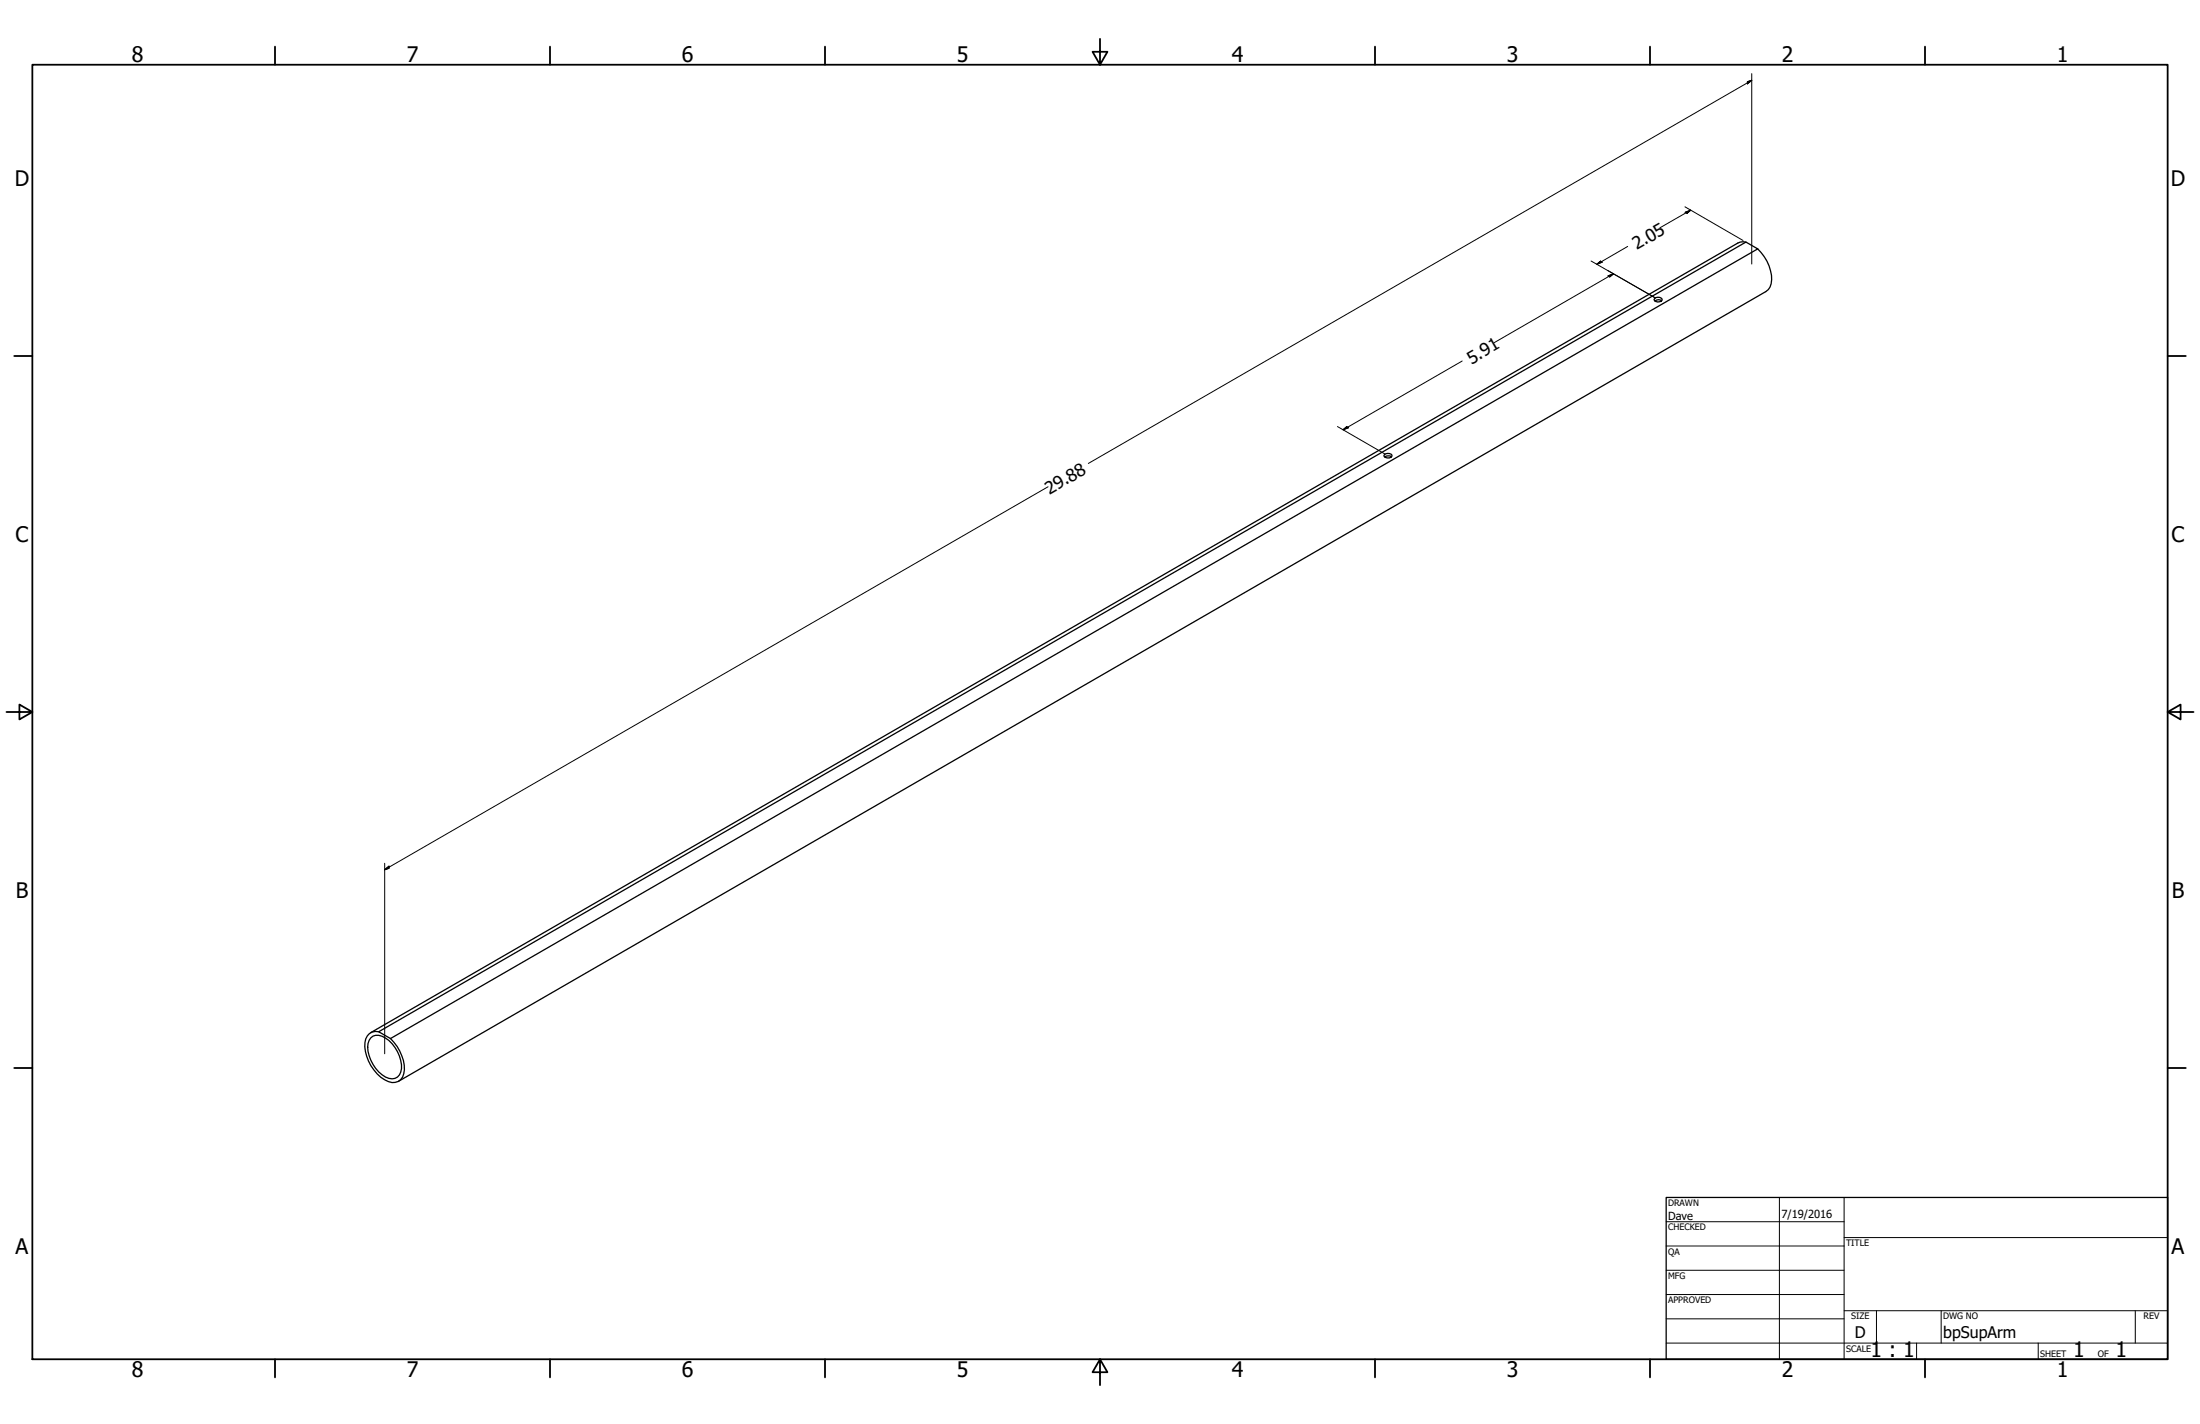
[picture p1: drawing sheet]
<svg xmlns="http://www.w3.org/2000/svg" width="864mm" height="559mm" viewBox="0 0 864 559" stroke-linecap="round" stroke-linejoin="round" font-family="sans-serif">
<!-- layer: Visible (ANSI) -->
<path d="M685.4 95h-2.3l-.9 .4-536.7 309.9M690 97.7a16.1 16.1 0 0 1 5.3 13.6l-.5 1.3-1.6 1.8-536.7 309.9M649.5 117.1a1.63 1.63 0 0 1 1.7-.5 1.63 1.63 0 0 1 1.2 1.3 1.9 1.9 0 0 1-3.1-.4zM652.3 118a2.09 2.09 0 0 0-2.7 .1M543.5 178.4a2.18 2.18 0 0 1 2.9 .2 1.7 1.7 0 0 1-1.5 1.2 1.7 1.7 0 0 1-1.7-1zM546.2 179.3a2.46 2.46 0 0 0-2.7 0M145.5 407.3a4.2 4.2 0 0 1 5.8 .1 14.4 14.4 0 0 1 6.3 12 3.9 3.9 0 0 1-2.1 3.6 3.9 3.9 0 0 1-4.2-.3 14.3 14.3 0 0 1-6.8-13.2zM148.7 404.9l536.7-309.9 4.6 2.7-536.7 309.8zM148.7 404.9a4.3 4.3 0 0 0-5.4 4.2 16.3 16.3 0 0 0 9.2 15.3 4.5 4.5 0 0 0 6.2-4.6 17.4 17.4 0 0 0-5.4-12.3" fill="none" stroke="#000" stroke-width=".51"/>
<!-- layer: Border (ANSI) -->
<g fill="none" stroke="#000" stroke-width=".7">
<path d="M107.9 18.3v7.1M215.9 18.3v7.1M323.8 18.3v7.1M431.8 15.2v10.2l-2.9-5.1h5.8l-2.9 5.1M539.8 18.3v7.1M647.7 18.3v7.1M755.6 18.3v7.1M12.7 25.4h838.2v508h-838.2zM5.6 139.7h7.1M850.9 139.7h7.1M2.5 279.4h10.2l-5.1-2.9v5.8l5.1-2.9M850.9 279.4l5.1 2.9v-5.8l-5.1 2.9h10.2"/>
<path d="M5.6 419.1h7.1M850.9 419.1h7.1M107.9 533.4v7.1M215.9 533.4v7.1M323.8 533.4v7.1M431.8 533.4l2.9 5.1h-5.8l2.9-5.1v10.2M539.8 533.4v7.1M647.7 533.4v7.1M755.6 533.4v7.1"/>
</g>
<!-- layer: Title (ANSI) -->
<g fill="none" stroke="#000" stroke-width=".39">
<path d="M654 479.4h69.9M698.5 469.9v63.5M723.9 469.9v63.5M654 488.9h69.9M654 498.5h69.9M723.9 485.6h127M654 508h69.9M654 517.5h69.9M723.9 514.3h127M736.6 514.3v12.7M762 514.3v12.7M838.2 514.3v12.7"/>
<path d="M654 527h196.9M752.3 527v6.4M800.1 527v6.4"/>
</g>
<path d="M654 469.9h196.9v63.5h-196.9z" fill="none" stroke="#000" stroke-width=".51"/>
<!-- layer: Dimension (ANSI) -->
<g fill="none" stroke="#000" stroke-width=".39">
<path d="M685.9 32.1l1.7-.6-1.7 1.4zM687.6 31.5l-260.4 150.4M687.6 28.9v74.7M638.9 96.7l-12 7M661.4 81.2l22.8 13.2M661.5 83.3l2.1-.8-1.4 1.2zM663.6 82.5l-12 6.9M624.6 102.4l25.2 14.5-18.7-10.8M626.9 103.7l1.4-1.2 .7 .4zM631.2 108.3l2.1-.9-1.4 1.2zM633.3 107.4l-46.7 27M574 141.7l-46.8 27"/>
<path d="M525 167.4l18.7 10.8M527.2 168.7l1.4-1.3 .8 .4zM411.4 191l-260.4 150.3M151 338.8v74.7M151 341.3l1.7-1.4v.8z"/>
</g>
<path d="M685.9 32.9l1.7-1.4zM685.9 32.1l1.7-.6-1.7 1.4zM662.2 83.7l1.4-1.2zM661.5 83.3l2.1-.8-1.4 1.2zM626.9 103.7l1.4-1.2zM626.9 103.7l1.4-1.2 .7 .4zM631.9 108.6l1.4-1.2zM631.2 108.3l2.1-.9-1.4 1.2zM527.2 168.7l1.4-1.3zM527.2 168.7l1.4-1.3 .8 .4zM151 341.3l1.7-1.4zM151 341.3l1.7-1.4v.8z" fill="#000" stroke="#000" stroke-width=".39"/>
<g font-size="8.4">
<text x="51.7" y="24.4">8</text>
<text x="159.6" y="24.4">7</text>
<text x="267.6" y="24.4">6</text>
<text x="375.5" y="24.4">5</text>
<text x="483.5" y="24.4">4</text>
<text x="591.4" y="24.4">3</text>
<text x="699.4" y="24.4">2</text>
<text x="807.3" y="24.4">1</text>
<text x="5.8" y="72.9">D</text>
<text x="852.1" y="72.9">D</text>
<text x="6.1" y="212.6">C</text>
<text x="852.4" y="212.6">C</text>
<text x="6.2" y="352.3">B</text>
<text x="852.5" y="352.3">B</text>
<text x="6.1" y="492">A</text>
<text x="852.4" y="492">A</text>
<text x="734.3" y="532.6">1 : 1</text>
<text x="813.8" y="532.6">1</text>
<text x="830.5" y="532.6">1</text>
<text x="51.7" y="540.5">8</text>
<text x="159.6" y="540.5">7</text>
<text x="267.6" y="540.5">6</text>
<text x="375.5" y="540.5">5</text>
<text x="483.5" y="540.5">4</text>
<text x="591.4" y="540.5">3</text>
<text x="699.4" y="540.5">2</text>
<text x="807.3" y="540.5">1</text>
</g>
<g font-size="6.8">
<text x="642.6" y="98.2" transform="rotate(-30 642.6 98.2)">2.05</text>
<text x="577.6" y="143.1" transform="rotate(-30 577.6 143.1)">5.91</text>
<text x="412" y="194.2" transform="rotate(-30 412 194.2)">29.88</text>
</g>
<g font-size="6.3">
<text x="728.1" y="524.9">D</text>
<text x="762.8" y="525">bpSupArm</text>
</g>
<g font-size="4.4">
<text x="654.8" y="478.6">Dave</text>
<text x="699.3" y="478">7/19/2016</text>
</g>
<g font-size="3.5">
<text x="654.8" y="473.2">DRAWN</text>
<text x="654.8" y="482.8">CHECKED</text>
<text x="724.7" y="488.9">TITLE</text>
<text x="654.8" y="492.3">QA</text>
<text x="654.8" y="501.8">MFG</text>
<text x="654.8" y="511.4">APPROVED</text>
<text x="726.7" y="517.7">SIZE</text>
<text x="762.8" y="517.7">DWG NO</text>
<text x="841.4" y="517.7">REV</text>
<text x="724.7" y="530.4">SCALE</text>
<text x="800.9" y="532.6">SHEET</text>
<text x="823.5" y="532.6">OF</text>
</g>
</svg>
